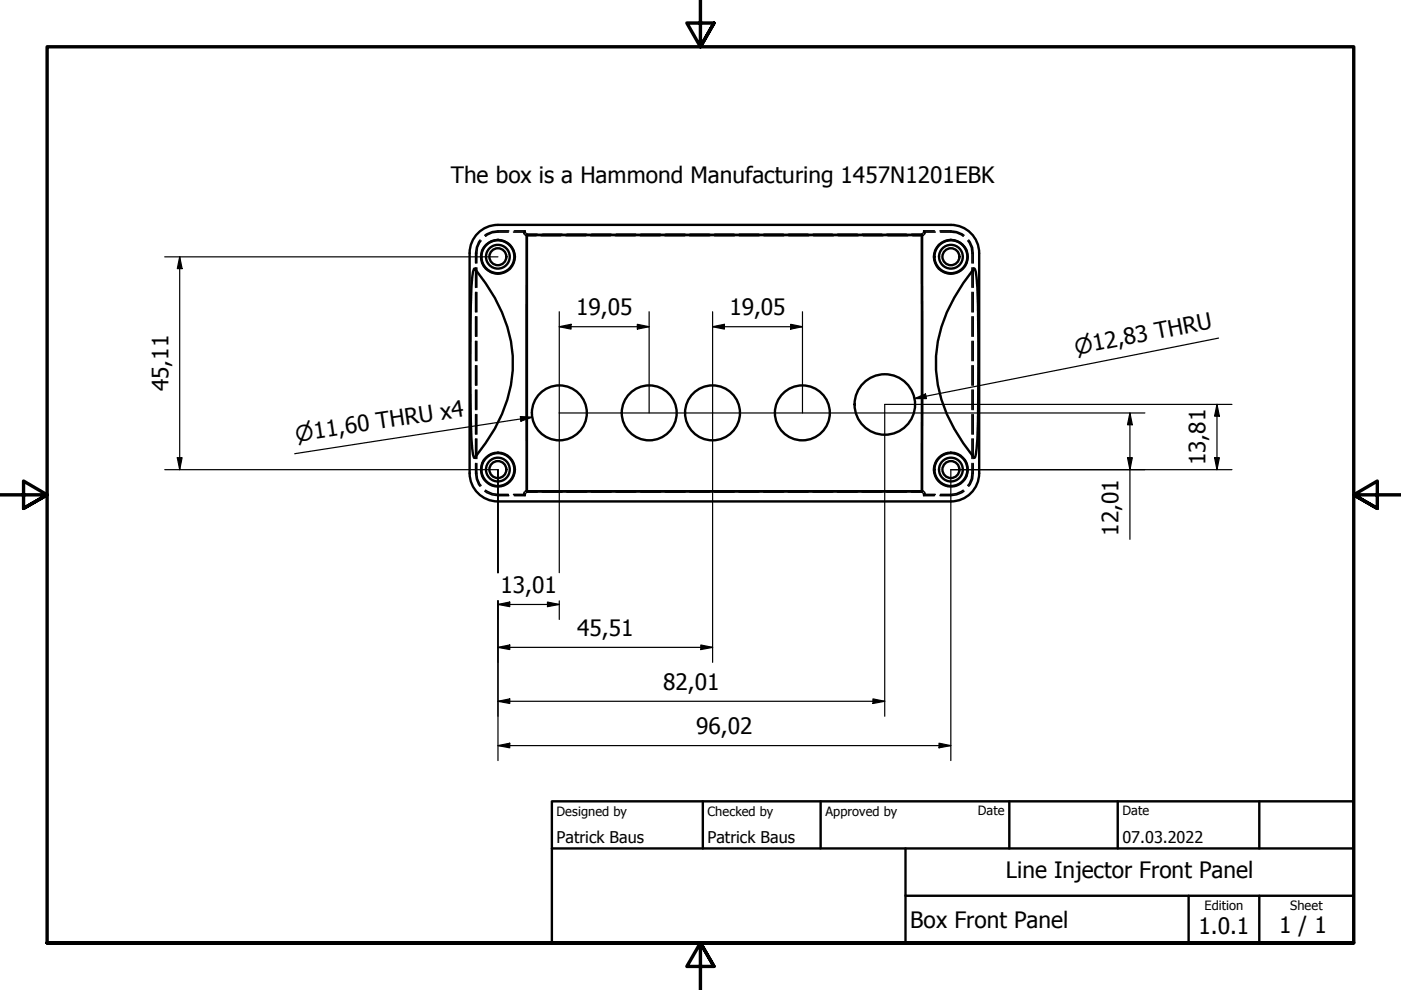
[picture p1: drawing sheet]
<svg xmlns="http://www.w3.org/2000/svg" width="297mm" height="210mm" viewBox="0 0 297 210" stroke-linecap="round" stroke-linejoin="round" font-family="sans-serif">
<!-- layer: Hidden (ISO) -->
<g fill="none" stroke="#000" stroke-width=".34">
<path d="M100.8 56.8v4.1M101.1 56.8v4.1M101.8 50.9a6.3 6.3 0 0 0-1 4.9M102 51.1l-.8 1.4-.1 3.3M107.8 49.2l-3.4 .1-1.4 .8M107.9 49h-2.3l-1.2 .1-1.6 .8M108.9 49.2l2.2 .1M109.1 49h2.2M111.1 49.4l.1 .3M111.2 49.1l-.1 .1M111.3 49.1l.2 .3M111.3 49.8l.3 .2h2.1"/>
<path d="M111.3 49h.1M111.6 49.6l2.3 .1M114.7 50h4.2M115 49.7h4.2M120 50h4.2M120.2 49.7h4.2M125.2 50h4.3M125.4 49.7h4.2M130.5 50h4.2M130.6 49.7h4.2M135.7 50h4.3M135.8 49.7h4.2"/>
<path d="M141 50h4.2M141.1 49.7h4.1M146.2 50h4.3M146.3 49.7h4.2M151.5 50h4.2M151.5 49.7h4.2M156.7 49.7h4.2M156.7 50h4.3M161.9 49.7h4.2M162 50h4.2M167.1 49.7h4.2M167.2 50h4.2"/>
<path d="M172.4 49.7h4.1M172.5 50h4.2M177.6 49.7h4.2M177.8 50h4.1M182.8 49.7h4.2M183 50h4.2M188 49.7h4.2M188.3 50h4.1M195.6 49.6l-2.3 .1M195.8 49.8l-.2 .2h-2.1M195.8 49.1l-.1 .3M195.8 49h.1"/>
<path d="M196 49.1l.1 .1M196.1 49.4l-.1 .3M196.1 49.2v.1M196.1 49.2h2.2M198.1 49h-2.3M199.3 49h2.3l1.2 .1 1.6 .8M199.4 49.2l3.4 .1 1.4 .8M205.2 51.1l.8 1.4 .1 3.3M205.4 50.9l.8 1.6 .1 3.3M206.1 56.8v4.1M206.3 56.8v4.1M100.8 62v4.1"/>
<path d="M100.8 67.2v4.1M100.8 72.4v4.1M100.8 77.5v4.2M101.1 62v4.1M101.1 67.2v4.1M101.1 72.4v4.1M101.1 77.5v4.2M206.1 62v4.1M206.1 67.2v4.1M206.1 72.4v4.1M206.1 77.5v4.2M206.3 62v4.1"/>
<path d="M206.3 67.2v4.1M206.3 72.4v4.1M206.3 77.5v4.2M100.8 98.3v2l.2 1.3 .8 1.5M100.8 82.7v4.1M100.8 87.9v4.1M100.8 93.1v4.1M101.1 98.3l.1 3.2 .8 1.4M101.1 82.7v4.1M101.1 87.9v4.1M101.1 93.1v4.1M206.1 98.3l-.1 3.2-.8 1.4"/>
<path d="M206.1 82.7v4.1M206.1 87.9v4.1M206.1 93.1v4.1M206.3 98.3l-.1 3.3-.8 1.5M206.3 82.7v4.1M206.3 87.9v4.1M206.3 93.1v4.1M102.8 104.2l1.6 .7 1.2 .2h2.3M103 103.9l1.4 .8 1.2 .1h2.2M108.9 104.8h2.2M111.1 104.8l.1 .1M111.1 104.7v.1"/>
<path d="M111.2 104.3l-.1 .4M111.3 105v.1M111.3 105l-2.2 .1M111.5 104.6l-.2 .3M113.7 104.1l-2.4 .1M113.9 104.3l-2.3 .1M114.7 104.1h4.2M115 104.3h4.2M120 104.1h4.2M120.2 104.3h4.2M125.2 104.1h4.3M125.4 104.3h4.2"/>
<path d="M130.5 104.1h4.2M130.6 104.3h4.2M135.7 104.1h4.3M135.8 104.3h4.2M141 104.1h4.2M141.1 104.3h4.1M146.2 104.1h4.3M146.3 104.3h4.2M151.5 104.1h4.2M151.5 104.3h4.2M156.7 104.3h4.2M156.7 104.1h4.3"/>
<path d="M161.9 104.3h4.2M162 104.1h4.2M167.1 104.3h4.2M167.2 104.1h4.2M172.4 104.3h4.1M172.5 104.1h4.2M177.6 104.3h4.2M177.8 104.1h4.1M182.8 104.3h4.2M183 104.1h4.2M188 104.3h4.2M188.3 104.1h4.1"/>
<path d="M193.3 104.3l2.3 .1M193.5 104.1l2.3 .1M195.7 104.6l.1 .3M195.8 105l2.3 .1M195.9 105l-.1 .1M196 104.3l.1 .4M196.1 104.7l2.2 .1M196.1 104.8l-.1 .1M204.2 103.9l-1.4 .8-1.2 .1h-2.2M204.4 104.2l-1.6 .7-1.2 .2h-2.3"/>
</g>
<!-- layer: Visible (ISO) -->
<g fill="none" stroke="#000" stroke-width=".51">
<path d="M100.5 57a32.7 32.7 0 0 1 8.2 18.5 31 31 0 0 1-8.2 21.6v-.2a28 28 0 0 1-.7-7.6l-.1-12.4a162.7 162.7 0 0 1 .6-19.3zM105.6 47.7a6 6 0 0 0-6 6v46.6a6 6 0 0 0 6 6M105.6 47.7h96M111.7 49.8v54.4M111.7 49.8h83.8M195.5 49.8v54.4M201.6 47.7a6 6 0 0 1 6 6v46.6a6 6 0 0 1-6 6M206.5 57l.2 .1a26.9 26.9 0 0 1 .6 7.6l.1 12.4a164.2 164.2 0 0 1-.5 19.3l-.3 .7a31 31 0 0 1-8.1-21.6 32.8 32.8 0 0 1 8-18.5zM105.6 106.3h96M111.7 104.2h83.8"/>
<circle cx="105.6" cy="54.4" r="1.8"/>
<circle cx="105.6" cy="54.4" r="2.52"/>
<circle cx="105.6" cy="54.4" r="3.6"/>
<circle cx="105.6" cy="54.4" r="3.5"/>
<circle cx="201.6" cy="54.4" r="1.8"/>
<circle cx="201.6" cy="54.4" r="2.52"/>
<circle cx="201.6" cy="54.4" r="3.6"/>
<circle cx="201.6" cy="54.4" r="3.5"/>
<circle cx="105.6" cy="99.6" r="1.8"/>
<circle cx="105.6" cy="99.6" r="2.52"/>
<circle cx="105.6" cy="99.6" r="3.6"/>
<circle cx="105.6" cy="99.6" r="3.5"/>
<circle cx="118.6" cy="87.5" r="5.8"/>
<circle cx="137.6" cy="87.5" r="5.8"/>
<circle cx="151.1" cy="87.5" r="5.8"/>
<circle cx="170.1" cy="87.5" r="5.8"/>
<circle cx="187.6" cy="85.8" r="6.4"/>
<circle cx="201.6" cy="99.6" r="1.8"/>
<circle cx="201.6" cy="99.6" r="2.52"/>
<circle cx="201.6" cy="99.6" r="3.6"/>
<circle cx="201.6" cy="99.6" r="3.5"/>
</g>
<!-- layer: Border (ISO) -->
<path d="M148.5 -.1v10l-2.9-5h5.8l-2.9 5 2.9-5M0 104.9h10l-5-2.9v5.8l5-2.9-5 2.9M297 104.9h-10l5-2.9v5.8l-5-2.9 5 2.9M10 199.9v-190h277v190h-277h277M151.4 204.9l-2.9-5 2.9 5h-5.8l2.9-5v10" fill="none" stroke="#000" stroke-width=".72"/>
<!-- layer: Title (ISO) -->
<path d="M117 169.9h170v30h-170zM117 179.9h170M149 169.9v10M174 169.9v10M192 179.9v20M214 169.9v10M237 169.9v10M267 169.9v10M192 189.9h95M252 189.9v10M267 189.9v10" fill="none" stroke="#000" stroke-width=".51"/>
<!-- layer: Dimension (ISO) -->
<g fill="none" stroke="#000" stroke-width=".25">
<path d="M34.9 54.5h70.7M38.1 54.5l.5 2.5h-1zM38.1 54.5v45.1M118.6 69.3l2.5-.5v1zM118.6 66.1v55.3M118.6 69.3h19M135.1 68.8l2.5 .5-2.5 .5zM137.6 66.1v21.5M151.1 69.3l2.5-.5v1zM151.1 69.3h19M151.1 66.1v74.3M167.6 68.8l2.5 .5-2.5 .5z"/>
<path d="M170.1 66.1v21.5M34.9 99.6h70.7v21.8M37.6 97h1l-.5 2.6zM118.6 87.6h124.1M239.1 97h1l-.5 2.6zM239.6 87.6l.5 2.5h-1zM239.6 87.6v26.8M257.5 97h1l-.5 2.6zM258 85.7l.5 2.5h-1zM258 85.7v13.9M261.2 99.6h-59.6v61.7M261.2 85.7h-73.6v66.2"/>
<path d="M105.6 128.2l2.5-.6v1zM105.6 137.3l2.5-.5v.9zM105.6 127.4v33.9M105.6 128.2h13M105.6 137.3h45.5M116.1 127.6l2.5 .6-2.5 .4zM118.6 127.4v3.9M148.6 136.8l2.5 .5-2.5 .4zM105.6 158.1l2.5-.5v1zM105.6 148.7l2.5-.5v1zM105.6 158.1h96M105.6 148.7h82"/>
<path d="M185.1 148.2l2.5 .5-2.5 .5zM199.1 157.6l2.5 .5-2.5 .5z"/>
</g>
<g fill="#000">
<path d="M38.1 54.5l.5 2.5h-1z" fill-rule="evenodd"/>
<path d="M118.6 69.3l2.5-.5v1z" fill-rule="evenodd"/>
<path d="M135.1 68.8l2.5 .5-2.5 .5z" fill-rule="evenodd"/>
<path d="M151.1 69.3l2.5-.5v1z" fill-rule="evenodd"/>
<path d="M167.6 68.8l2.5 .5-2.5 .5z" fill-rule="evenodd"/>
<path d="M37.6 97h1l-.5 2.6z" fill-rule="evenodd"/>
<path d="M239.1 97h1l-.5 2.6z" fill-rule="evenodd"/>
<path d="M239.6 87.6l.5 2.5h-1z" fill-rule="evenodd"/>
<path d="M257.5 97h1l-.5 2.6z" fill-rule="evenodd"/>
<path d="M258 85.7l.5 2.5h-1z" fill-rule="evenodd"/>
<path d="M105.6 128.2l2.5-.6v1z" fill-rule="evenodd"/>
<path d="M105.6 137.3l2.5-.5v.9z" fill-rule="evenodd"/>
<path d="M116.1 127.6l2.5 .6-2.5 .4z" fill-rule="evenodd"/>
<path d="M148.6 136.8l2.5 .5-2.5 .4z" fill-rule="evenodd"/>
<path d="M105.6 158.1l2.5-.5v1z" fill-rule="evenodd"/>
<path d="M105.6 148.7l2.5-.5v1z" fill-rule="evenodd"/>
<path d="M185.1 148.2l2.5 .5-2.5 .5z" fill-rule="evenodd"/>
<path d="M199.1 157.6l2.5 .5-2.5 .5z" fill-rule="evenodd"/>
</g>
<!-- layer: Symbol (ISO) -->
<path d="M258.4 71.7l-64.5 12.8M110.3 88.3l2.6 .1-2.5 .9zM112.9 88.4l-50.4 7.8M193.9 84.5l2.3-1 .2 1z" fill="none" stroke="#000" stroke-width=".25"/>
<g fill="#000">
<path d="M110.3 88.3l2.6 .1-2.5 .9z" fill-rule="evenodd"/>
<path d="M193.9 84.5l2.3-1 .2 1z" fill-rule="evenodd"/>
</g>
<g font-size="4.8">
<text x="95.6" y="38.9">The box is a Hammond Manufacturing 1457N1201EBK</text>
<text x="122.1" y="66.9">19,05</text>
<text x="154.6" y="66.9">19,05</text>
<text x="35.7" y="83" transform="rotate(-90 35.7 83)">45,11</text>
<text x="255.6" y="98.7" transform="rotate(-90 255.6 98.7)">13,81</text>
<text x="237.2" y="113.6" transform="rotate(-90 237.2 113.6)">12,01</text>
<text x="106.1" y="125.7">13,01</text>
<text x="122.3" y="134.8">45,51</text>
<text x="140.6" y="146.3">82,01</text>
<text x="147.6" y="155.7">96,02</text>
<text x="213.3" y="186.2">Line Injector Front Panel</text>
<text x="193" y="196.7">Box Front Panel</text>
<text x="271.2" y="197.8">1 / 1</text>
<text x="254.1" y="198.1">1.0.1</text>
</g>
<g font-size="4.6">
<text x="228.1" y="75.2" transform="rotate(-11 228.1 75.2)">⌀12,83 THRU</text>
<text x="62.9" y="93.7" transform="rotate(-9 62.9 93.7)">⌀11,60 THRU x4</text>
</g>
<g font-size="3.4">
<text x="118" y="178.8">Patrick Baus</text>
<text x="150" y="178.8">Patrick Baus</text>
<text x="238" y="178.8">07.03.2022</text>
</g>
<g font-size="2.7">
<text x="118" y="173">Designed by</text>
<text x="150" y="173">Checked by</text>
<text x="175" y="173">Approved by</text>
<text x="207.3" y="172.9">Date</text>
<text x="238" y="172.9">Date</text>
<text x="255.4" y="193">Edition</text>
<text x="273.6" y="193">Sheet</text>
</g>
</svg>
